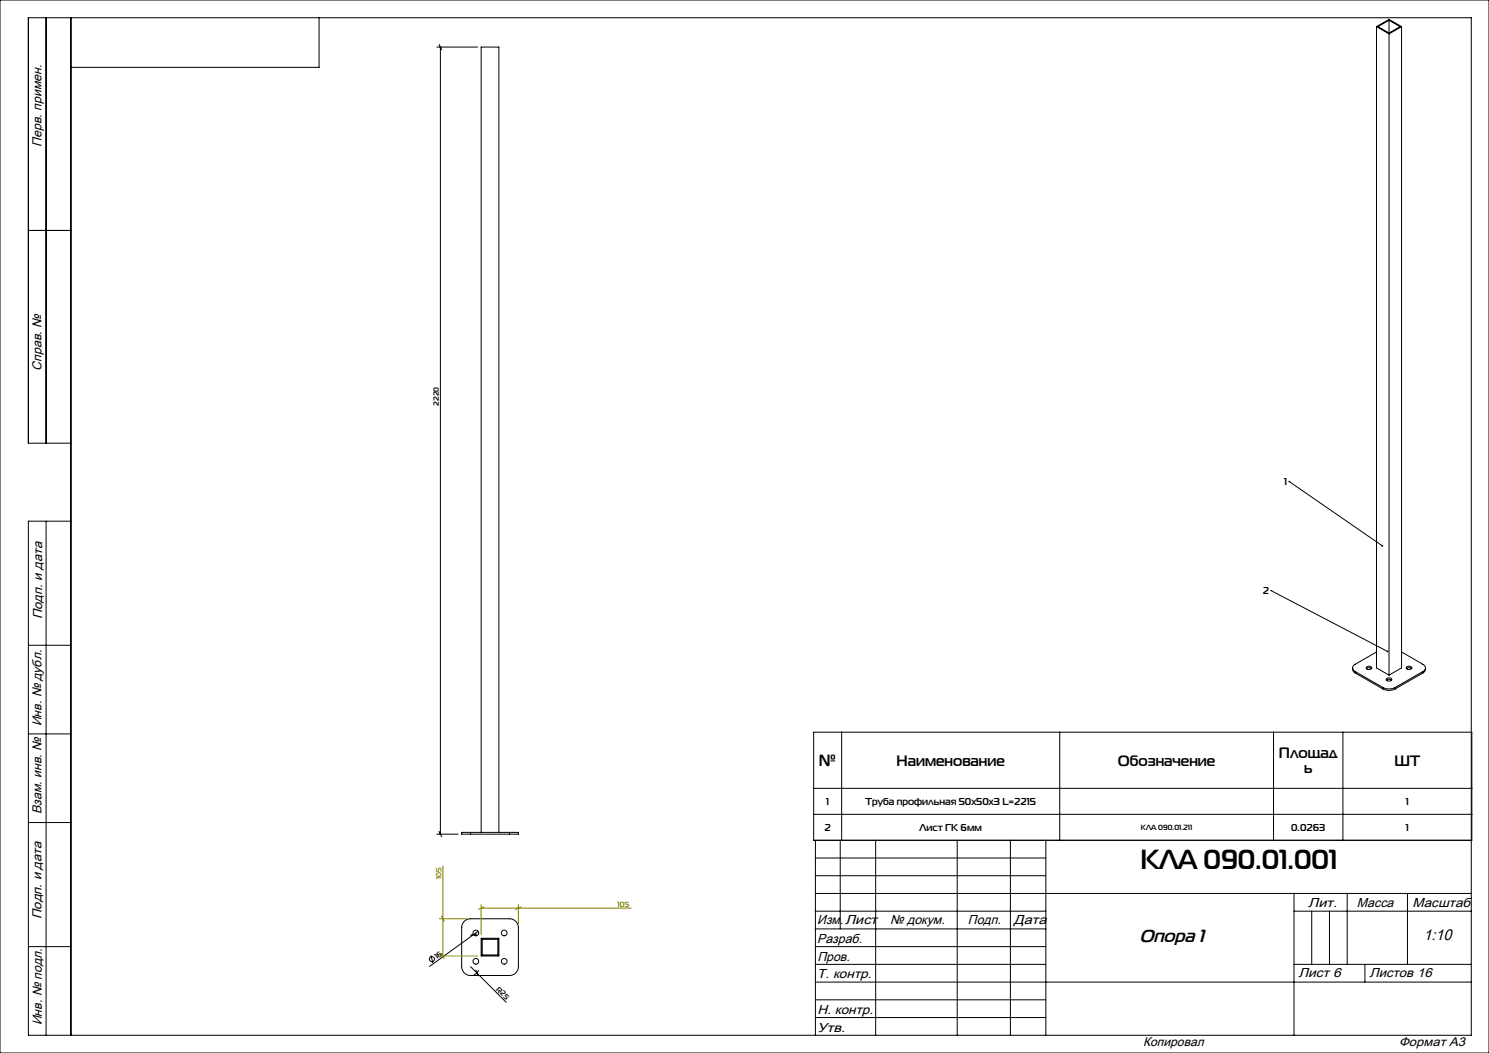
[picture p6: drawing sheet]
<svg xmlns="http://www.w3.org/2000/svg" width="420mm" height="297mm" viewBox="0 0 420 297" stroke-linecap="round" stroke-linejoin="round" font-family="sans-serif">
<g fill="none" stroke="#000" stroke-width=".28">
<path d="M0 0h420v297h-420zM13 5v120M20 5v287M90 5v14h-70M123.2 13.3h11.5M123.8 12.5l.8 1.5M124.2 13.3v222M388.3 7.5v180.9l3.5 2M388.3 7.5l3.5 2.1M388.3 7.5l3.5-2 3.5 2M391.8 5.7v3.6M391.8 9.6v180.8"/>
<path d="M391.8 5.7l-3.1 1.8 3.1 1.8M391.8 5.7l3.1 1.8-3.1 1.8M395.3 7.5l-3.5 2.1M395.3 7.5v180.9l-3.5 2M8 65h12M20 125h-12v-120h407v287h-407v-145h12M363.6 135.8h.1M363.6 135.8l26.3 18.1M13 147v145M358.4 166.5h.1M358.4 166.5l33 17.3M8 182h12"/>
<path d="M381.5 188.4a1.29 1.29 0 0 0 .8 1.4M382.3 189.4l7.7 4.5M382.3 189.4v.4M382.3 189.8l7.7 4.5M385.4 188.6l.7-.3 .8 .3M385.4 188.2l.8-.3a.52 .52 0 0 1 .7 .4 .52 .52 0 0 1-.7 .5h-.2a.49 .49 0 0 1-.5-.1 .49 .49 0 0 1-.1-.5zM388.3 183.9l-6 3.5a1.08 1.08 0 0 0-.8 1 1.08 1.08 0 0 0 .8 1M390 193.9l1.7 .4 1.9-.4M390 194.3l1.7 .4 1.9-.4M390 193.9v.4M391.1 191.9l.6-.3 .8 .3M391.1 191.4l.7-.2a.52 .52 0 0 1 .8 .4 .52 .52 0 0 1-.7 .5h-.2a.49 .49 0 0 1-.5-.1 .49 .49 0 0 1-.1-.6z"/>
<path d="M393.6 193.9v.4M395.3 183.9l6 3.5a1.08 1.08 0 0 1 .8 1 1.08 1.08 0 0 1-.8 1M396.7 188.6l.7-.3 .8 .3M396.8 188.2l.7-.3a.52 .52 0 0 1 .8 .4 .52 .52 0 0 1-.8 .5h-.2a.49 .49 0 0 1-.5-.1 .49 .49 0 0 1 0-.5zM401.3 189.4l-7.7 4.5M401.3 189.4v.4M401.3 189.8l-7.7 4.5M402.1 188.4a1.29 1.29 0 0 1-.8 1.4M8 207h12M229.5 206.5h185.7v30.5h-185.7zM237.4 206.5v30.5M298.9 206.5v30.5"/>
<path d="M359.2 206.5v30.5M378.8 206.5v30.5M8 232h12M123.2 235.3h6M123.8 234.5l.8 1.5M132.7 234.8h-2.5v.5h2.5M132.7 234.8v.5M132.7 235.3h11M132.7 234.8h11M135.7 234.8v-221.5h5v221.5M143.7 234.8h2.5v.5h-2.5M143.7 234.8v.5"/>
<path d="M229.5 222.4h185.7M229.5 229.7h185.7M230 237v55M237 237v25M247 237v55M270 237v55M285 237v55M295 237v55M131.1 259.8l.7-.5 .9-.2h11a2.5 2.5 0 0 1 2.5 2.5v11a2.5 2.5 0 0 1-2.5 2.5h-11a2.5 2.5 0 0 1-2.5-2.5v-11.3l.3-.8zM230 242h65M230 247h65M230 252h185"/>
<path d="M230 257h65M365 252v40M365 257h50M370 257v15M375 257v15M380 252v20M397 252v20M8 267h12M121.6 269.5l.5 2.1M132.7 272.6l10.1 10.1M134.2 273.6l.6 1.6M134.4 263.5l-1.7 .2"/>
<path d="M134.9 262.7l-13.7 9.9M135 273.6l-.5 .8-.9 .6M135.7 264.6h5v5h-5zM136 264.9h4.4v4.4h-4.4zM230 267h65M230 272h65M230 277h185M230 262h65M365 272h50M385 272v5M230 282h65M230 287h65"/>
<circle cx="121.8" cy="270.5" r=".72"/>
<circle cx="134.2" cy="271.1" r=".8"/>
<circle cx="134.2" cy="263.1" r=".8"/>
<circle cx="142.2" cy="271.1" r=".8"/>
<circle cx="142.2" cy="263.1" r=".8"/>
</g>
<path d="M123.9 259.1h7.8M124.5 258.4l.8 1.5M124.9 244.2v25.4M135.7 255.1v8.5M135.7 256.1h42.3M136.5 255.8l-1.5 .7M146.2 255.1v5.5M147 255.8l-1.5 .7M123.9 269.6h10.8M124.5 268.9l.8 1.5" fill="none" stroke="#808000" stroke-width=".28"/>
<path d="M389.7 153.8v.3h.4l-.2-.2 .2 .2v-.3zM391.2 183.6v.3h.4l-.2-.1 .2 .1v-.4z" fill="#000"/>
<text font-size="7.8" x="321.7" y="245">КЛА 090.01.001</text>
<text font-size="5.1" x="321.4" y="265.7">Опора 1</text>
<text font-size="4.6" x="231" y="216.1">№</text>
<text font-size="4.4" x="401.5" y="265.1">1:10</text>
<g font-size="4.2">
<text x="252.9" y="215.9">Наименование</text>
<text x="315.3" y="215.9">Обозначение</text>
<text x="360.7" y="213.9">Площад</text>
<text x="367.8" y="218.2">ь</text>
<text x="393.4" y="216">ШТ</text>
</g>
<g font-size="3.7">
<text x="11.7" y="41.4" transform="rotate(-90 11.7 41.4)">Перв. примен.</text>
<text x="11.7" y="104.5" transform="rotate(-90 11.7 104.5)">Справ. №</text>
<text x="11.9" y="174.7" transform="rotate(-90 11.9 174.7)">Подп. и дата</text>
<text x="11.7" y="204.9" transform="rotate(-90 11.7 204.9)">Инв. № дубл.</text>
<text x="11.7" y="229.6" transform="rotate(-90 11.7 229.6)">Взам. инв. №</text>
<text x="369" y="255.7">Лит.</text>
<text x="382.8" y="255.7">Масса</text>
<text x="398.4" y="255.8">Масштаб</text>
<text x="11.7" y="259.2" transform="rotate(-90 11.7 259.2)">Подп. и дата</text>
<text x="230.5" y="260.7">Изм.</text>
<text x="238.4" y="260.6">Лист</text>
<text x="251.1" y="260.6">№ докум.</text>
<text x="273" y="260.6">Подп.</text>
<text x="286" y="260.6">Дата</text>
<text x="230.5" y="265.9">Разраб.</text>
<text x="230.5" y="276">Т. контр.</text>
<text x="230.6" y="271">Пров.</text>
<text x="366.2" y="275.5">Лист 6</text>
<text x="386.3" y="275.5">Листов 16</text>
<text x="230.6" y="285.9">Н. контр.</text>
<text x="11.8" y="289.2" transform="rotate(-90 11.8 289.2)">Инв. № подл.</text>
<text x="230.6" y="291">Утв.</text>
</g>
<g font-size="3.6">
<text x="322.5" y="295">Копировал</text>
<text x="394.6" y="295">Формат А3</text>
</g>
<g font-size="2.8">
<text x="362.3" y="136.8">1</text>
<text x="356.2" y="167.6">2</text>
<text x="233" y="227.1">1</text>
<text x="244.1" y="227.1">Труба профильная 50х50х3 L=2215</text>
<text x="396.6" y="227.1">1</text>
<text x="232.6" y="234.4">2</text>
<text x="259.4" y="234.4">Лист ГК 6мм</text>
<text x="364.2" y="234.4">0.0263</text>
<text x="396.6" y="234.4">1</text>
</g>
<g font-size="2.1">
<text x="123.8" y="114.5" transform="rotate(-90 123.8 114.5)">2220</text>
<text x="321.8" y="234.2">КЛА 090.01.211</text>
<text x="123.3" y="270.5" transform="rotate(-36 123.3 270.5)">16</text>
<text x="139.8" y="279.1" transform="rotate(45 139.8 279.1)">R25</text>
</g>
<g font-size="2.1" fill="#808000">
<text x="124.5" y="248" transform="rotate(-90 124.5 248)">105</text>
<text x="174.2" y="255.7">105</text>
</g>
</svg>
